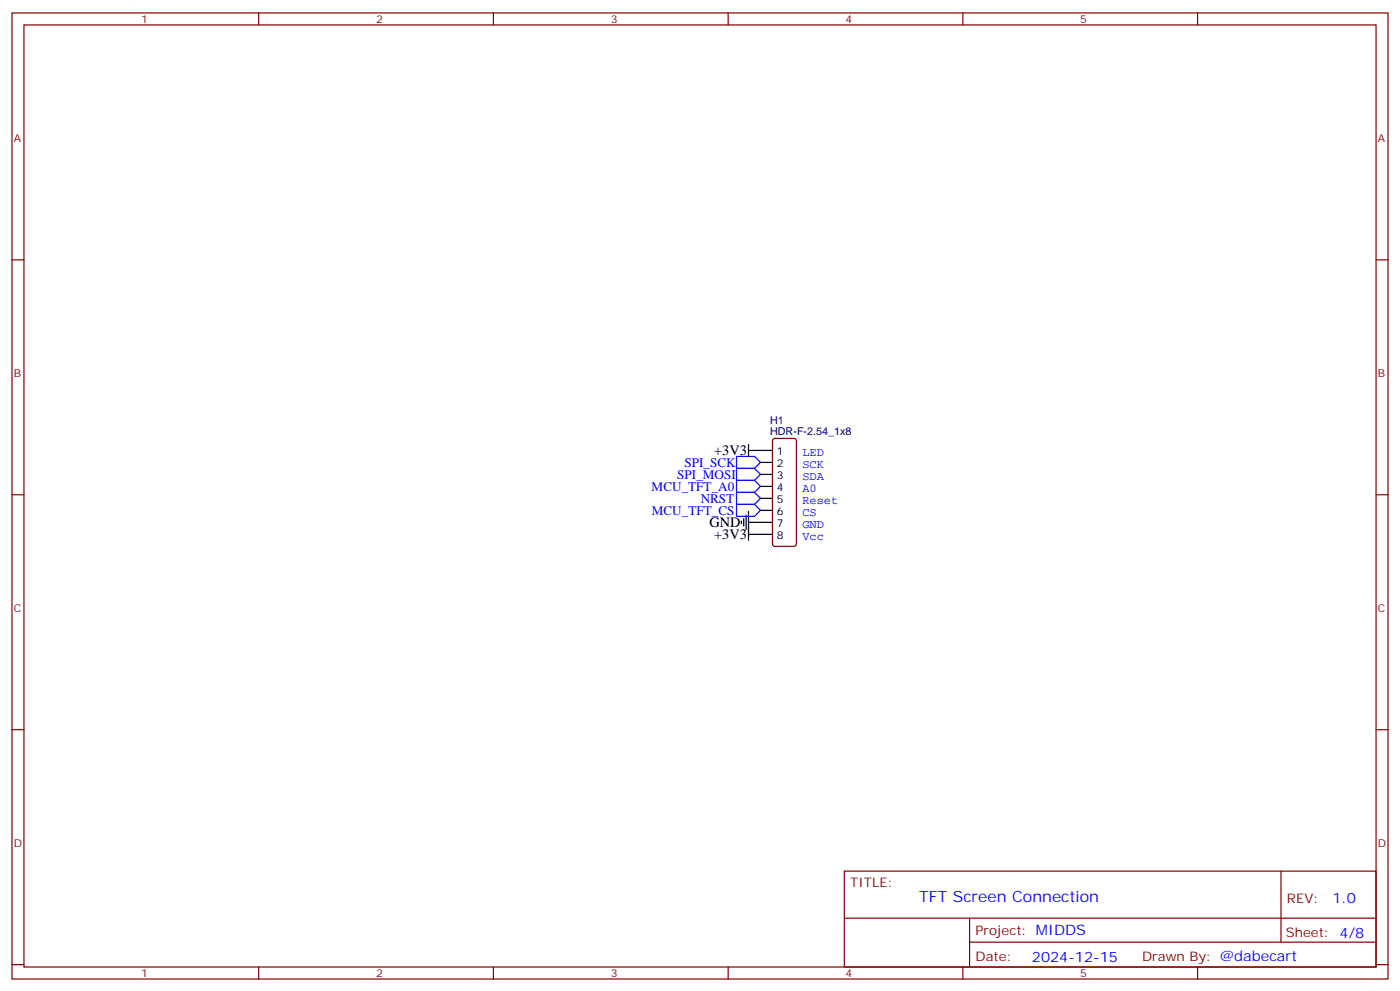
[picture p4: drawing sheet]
<svg xmlns="http://www.w3.org/2000/svg" width="412mm" height="292mm" viewBox="0 0 412 292" stroke-linecap="round" stroke-linejoin="round" font-family="sans-serif">
<g fill="none" stroke="#870000" stroke-width=".35">
<path d="M3.5 3.8h405.4v284.3h-405.4zM7.1 7.3h398.2v277.3h-398.2zM76.2 3.8v3.5M145.3 3.8v3.5M214.5 3.8v3.5M283.6 3.8v3.5M352.8 3.8v3.5M3.5 76.5h3.6M405.3 76.5h3.6M227.8 129.3l.4-.3h5.7l.5 .3 .2 .5v30.3l-.2 .5-.5 .2h-5.7l-.5-.2-.2-.5v-30.3zM3.5 145.6h3.6M405.3 145.6h3.6"/>
<path d="M3.5 214.8h3.6M405.3 214.8h3.6M248.7 256.4h156.6v28.2h-156.6zM377.3 256.4v20.9M248.7 270.2h156.5M285.6 277.3h119.6M285.6 270.2v14.2M3.5 283.9h3.6M76.2 284.6v3.5M145.3 284.6v3.5M214.5 284.6v3.5M283.6 284.6v3.5"/>
<path d="M352.8 284.6v3.5M405.3 283.9h3.6"/>
</g>
<path d="M217 137.9h5.2l1.8 1.7-1.8 1.8h-5.2zM217 134.3h5.2l1.8 1.8-1.8 1.8h-5.2zM217 144.9h5.2l1.8 1.8-1.8 1.7h-5.2zM217 141.4h5.2l1.8 1.8-1.8 1.7h-5.2zM217 148.4h5.2l1.8 1.8-1.8 1.8h-5.2z" fill="none" stroke="#00f" stroke-width=".35"/>
<g fill="none" stroke="#000" stroke-width=".35">
<path d="M220.5 130.8v3.5M220.5 132.6h7M224 136.1h3.5M224 139.6h3.5M218.4 153.4v.7M219.1 152.7v2.1M219.8 151.6v4.3M220.5 157.3h7M220.5 150.6v8.4M220.5 153.7h7M224 143.2h3.5M224 146.7h3.5"/>
<path d="M224 150.2h3.5"/>
</g>
<text font-size="4.6" fill="#00f" x="270.8" y="265.4">TFT Screen Connection</text>
<g font-size="4.2">
<text x="210.4" y="134">+3V3</text>
<text x="209" y="155.2">GND</text>
<text x="210.4" y="158.7">+3V3</text>
</g>
<g font-size="4.2" fill="#00f">
<text x="392.5" y="265.7">1.0</text>
<text x="304" y="283">2024-12-15</text>
</g>
<g font-size="3.9" fill="#00f">
<text x="201.6" y="137.4">SPI_SCK</text>
<text x="199.5" y="140.9">SPI_MOSI</text>
<text x="192" y="144.4">MCU_TFT_A0</text>
<text x="206.4" y="148">NRST</text>
<text x="192" y="151.5">MCU_TFT_CS</text>
</g>
<g font-size="3.9" fill="#800">
<text x="250.5" y="261">TITLE:</text>
<text x="379.1" y="265.7">REV:</text>
<text x="287.4" y="275.2">Project: MIDDS</text>
<text x="378.7" y="275.8">Sheet: 4/8</text>
<text x="287.4" y="282.9">Date:</text>
<text x="336.4" y="282.9">Draw</text>
<text x="346.6" y="282.9">n By: @dabecart</text>
</g>
<g font-size="3.5" fill="#00f">
<text x="236.4" y="134.3">LED</text>
<text x="236.4" y="137.9">SCK</text>
<text x="236.4" y="141.4">SDA</text>
<text x="236.4" y="144.9">A0</text>
<text x="236.4" y="148.4">Reset</text>
<text x="236.4" y="152">CS</text>
<text x="236.4" y="155.5">GND</text>
<text x="236.4" y="159">Vcc</text>
</g>
<g font-size="3.2" fill="#800">
<text x="41.6" y="6.8">1</text>
<text x="110.8" y="6.8">2</text>
<text x="179.9" y="6.8">3</text>
<text x="249.1" y="6.8">4</text>
<text x="318.2" y="6.8">5</text>
<text x="4.1" y="41.9">A</text>
<text x="405.9" y="41.9">A</text>
<text x="4.1" y="111.1">B</text>
<text x="405.9" y="111.1">B</text>
<text x="4.1" y="180.2">C</text>
<text x="405.9" y="180.2">C</text>
<text x="4.1" y="249.3">D</text>
<text x="405.9" y="249.3">D</text>
<text x="41.6" y="287.6">1</text>
<text x="110.8" y="287.6">2</text>
<text x="179.9" y="287.6">3</text>
<text x="249.1" y="287.6">4</text>
<text x="318.2" y="287.6">5</text>
</g>
<g font-size="3.2" fill="#000080">
<text x="226.8" y="124.8">H1</text>
<text x="226.8" y="128">HDR-F-2.54_1x8</text>
</g>
<g font-size="3.2">
<text x="228.8" y="134">1</text>
<text x="228.8" y="137.5">2</text>
<text x="228.8" y="141">3</text>
<text x="228.8" y="144.6">4</text>
<text x="228.8" y="148.1">5</text>
<text x="228.8" y="151.6">6</text>
<text x="228.8" y="155.2">7</text>
<text x="228.8" y="158.7">8</text>
</g>
</svg>
